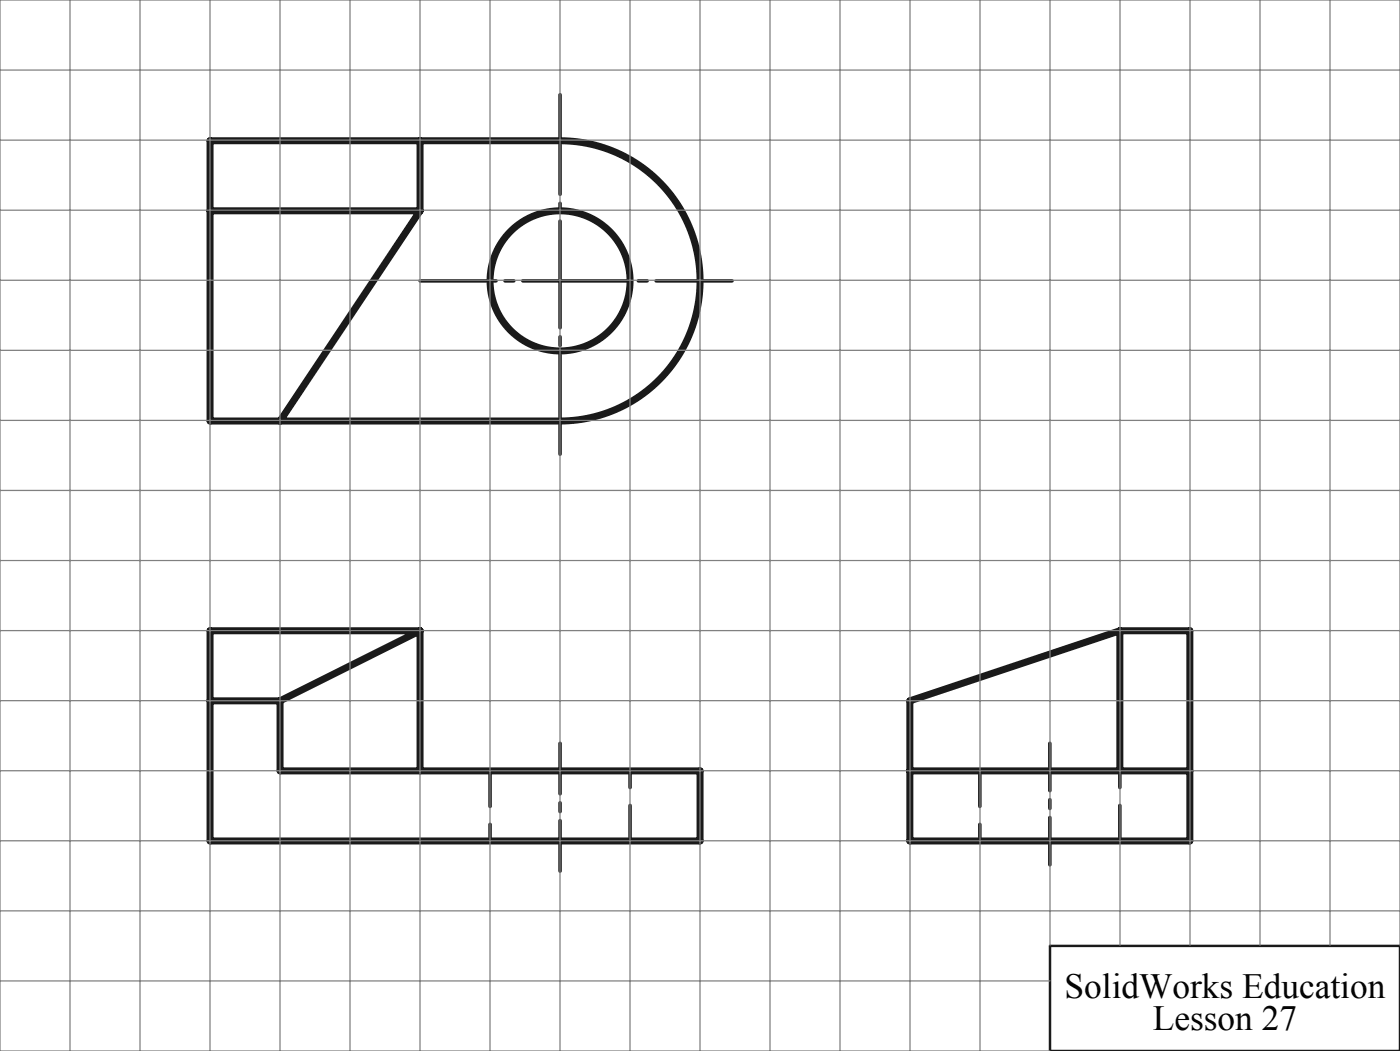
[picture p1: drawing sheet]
<svg xmlns="http://www.w3.org/2000/svg" width="200mm" height="150mm" viewBox="0 0 200 150" stroke-linecap="round" stroke-linejoin="round" font-family="sans-serif">
<g fill="none" stroke="#191924" stroke-width="1" stroke-linecap="butt">
<path d="M80 20.1a20 20 0 0 1 20 20 20 20 0 0 1-20 20"/>
<circle cx="80" cy="40.1" r="10"/>
</g>
<path d="M150 135h50v15h-50z" fill="none" stroke="#191924" stroke-width=".35"/>
<path d="M104.6 40.1h-44.6" fill="none" stroke="#191924" stroke-width=".5" stroke-dasharray="15.2 1.3 1.3 1.3" stroke-dashoffset="4.4"/>
<path d="M80 13.5v51.3" fill="none" stroke="#191924" stroke-width=".5" stroke-dasharray="15.2 1.3 1.3 1.3" stroke-dashoffset="1"/>
<path d="M80 106.1v18.2" fill="none" stroke="#191924" stroke-width=".5" stroke-dasharray="15.2 1.3 1.3 1.3" stroke-dashoffset="8"/>
<path d="M150 106.1v17.3" fill="none" stroke="#191924" stroke-width=".5" stroke-dasharray="15.2 1.3 1.3 1.3" stroke-dashoffset="8.5"/>
<path d="M70 110v10M140 110v10M90 120v-10M160 120v-10" fill="none" stroke="#191924" stroke-width=".5" stroke-dasharray="5.1 2.5"/>
<path d="M30 30.1h30M60 20.1v10M60 30.1l-20 30M80 20.1h-50v40h50M60 90h-30v30h70v-10h-60v-10M60 90l-20 10M60 90v20M160 90v20M30 100h10M130 100l30-10h10v30h-40zM130 110h40" fill="none" stroke="#191924" stroke-width="1"/>
<g fill="none" stroke="#808080" stroke-width=".18">
<path d="M0 10h200M10 0v150M20 0v150M30 0v150M40 0v150M50 0v150M60 0v150M70 0v150M80 0v150M90 0v150M100 0v150M110 0v150"/>
<path d="M120 0v150M130 0v150M140 0v150M150 0v134.9M160 0v134.9M170 0v134.9M180 0v134.9M190 0v134.9M0 30h200M0 20h200M0 50h200M0 40h200"/>
<path d="M0 70h200M0 60h200M0 90h200M0 80h200M0 110h200M0 100h200M0 130h200M0 120h200M200 134.9v-134.9h-200v150h150M0 140h150"/>
</g>
<g font-size="5">
<text x="152.1" y="142.4">SolidWorks Education</text>
<text x="164.7" y="147">Lesson 27</text>
</g>
</svg>
